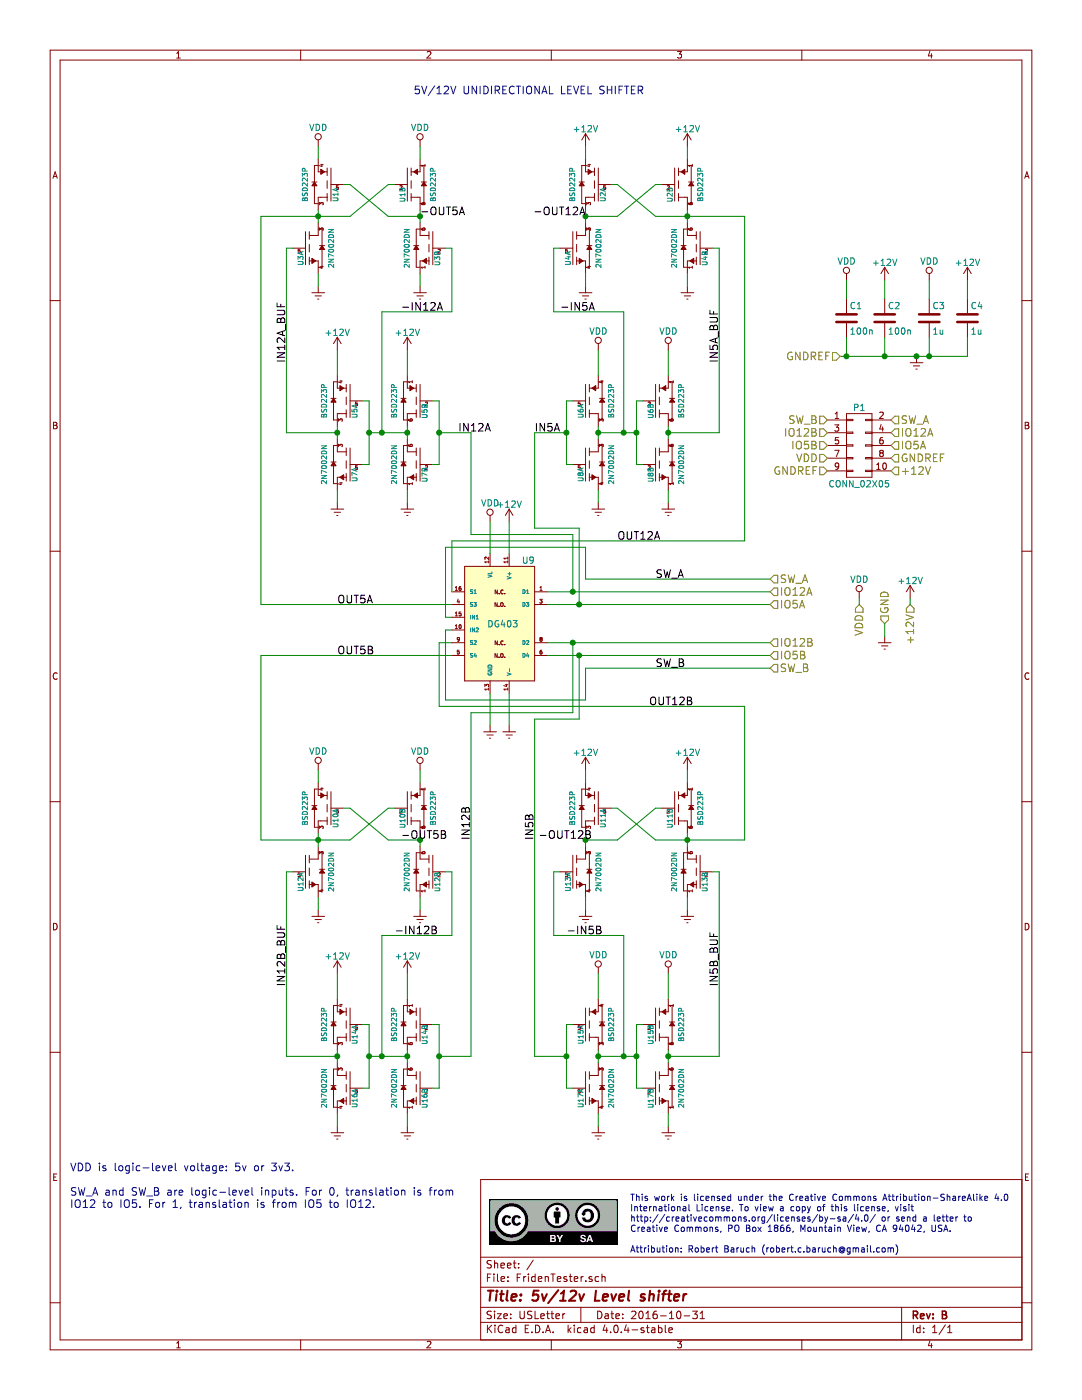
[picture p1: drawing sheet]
EESchema Schematic File Version 2
LIBS:power
LIBS:device
LIBS:transistors
LIBS:conn
LIBS:linear
LIBS:regul
LIBS:74xx
LIBS:cmos4000
LIBS:adc-dac
LIBS:memory
LIBS:xilinx
LIBS:microcontrollers
LIBS:dsp
LIBS:microchip
LIBS:analog_switches
LIBS:motorola
LIBS:texas
LIBS:intel
LIBS:audio
LIBS:interface
LIBS:digital-audio
LIBS:philips
LIBS:display
LIBS:cypress
LIBS:siliconi
LIBS:opto
LIBS:atmel
LIBS:contrib
LIBS:valves
LIBS:friden-tester
LIBS:FridenTester-cache
EELAYER 25 0
EELAYER END
$Descr USLetter 8500 11000 portrait
encoding utf-8
Sheet 1 1
Title "5v/12v Level shifter"
Date "2016-10-31"
Rev "B"
Comp ""
Comment1 ""
Comment2 ""
Comment3 ""
Comment4 ""
$EndDescr
$Comp
L 2N7002DN U8
U 1 1
P 4600 3900
F 0 "U8" V 4560 4070 40  0000 C CNN
F 1 "2N7002DN" V 4800 4150 40  0000 C CNN
F 2 "friden-footprints:SOT-363" H 4600 3900 60  0001 C CNN
F 3 "" H 4600 3900 60  0001 C CNN
	1    4600 3900
	1    0    0    -1  
$EndComp
$Comp
L 2N7002DN U8
U 2 1
P 5150 3900
F 0 "U8" V 5110 4070 40  0000 C CNN
F 1 "2N7002DN" V 5350 4150 40  0000 C CNN
F 2 "friden-footprints:SOT-363" H 5150 3900 60  0001 C CNN
F 3 "" H 5150 3900 60  0001 C CNN
	2    5150 3900
	1    0    0    -1  
$EndComp
$Comp
L BSD223P U6
U 1 1
P 4600 3400
F 0 "U6" V 4560 3570 40  0000 C CNN
F 1 "BSD223P" V 4800 3650 40  0000 C CNN
F 2 "friden-footprints:SOT-363" H 4600 3400 60  0001 C CNN
F 3 "" H 4600 3400 60  0001 C CNN
	1    4600 3400
	1    0    0    -1  
$EndComp
$Comp
L BSD223P U6
U 2 1
P 5150 3400
F 0 "U6" V 5110 3570 40  0000 C CNN
F 1 "BSD223P" V 5350 3650 40  0000 C CNN
F 2 "friden-footprints:SOT-363" H 5150 3400 60  0001 C CNN
F 3 "" H 5150 3400 60  0001 C CNN
	2    5150 3400
	1    0    0    -1  
$EndComp
$Comp
L GNDREF #PWR01
U 1 1
P 4700 3950
F 0 "#PWR01" H 4700 3700 50  0001 C CNN
F 1 "GNDREF" H 4700 3800 50  0001 C CNN
F 2 "" H 4700 3950 50  0000 C CNN
F 3 "" H 4700 3950 50  0000 C CNN
	1    4700 3950
	1    0    0    -1  
$EndComp
$Comp
L GNDREF #PWR02
U 1 1
P 5250 3950
F 0 "#PWR02" H 5250 3700 50  0001 C CNN
F 1 "GNDREF" H 5250 3800 50  0001 C CNN
F 2 "" H 5250 3950 50  0000 C CNN
F 3 "" H 5250 3950 50  0000 C CNN
	1    5250 3950
	1    0    0    -1  
$EndComp
$Comp
L 2N7002DN U4
U 1 1
P 4500 2200
F 0 "U4" V 4460 2370 40  0000 C CNN
F 1 "2N7002DN" V 4700 2450 40  0000 C CNN
F 2 "friden-footprints:SOT-363" H 4500 2200 60  0001 C CNN
F 3 "" H 4500 2200 60  0001 C CNN
	1    4500 2200
	1    0    0    -1  
$EndComp
$Comp
L 2N7002DN U4
U 2 1
P 5500 2200
F 0 "U4" V 5460 2370 40  0000 C CNN
F 1 "2N7002DN" V 5700 2450 40  0000 C CNN
F 2 "friden-footprints:SOT-363" H 5500 2200 60  0001 C CNN
F 3 "" H 5500 2200 60  0001 C CNN
	2    5500 2200
	-1   0    0    -1  
$EndComp
$Comp
L BSD223P U2
U 1 1
P 4700 1700
F 0 "U2" V 4660 1870 40  0000 C CNN
F 1 "BSD223P" V 4900 1950 40  0000 C CNN
F 2 "friden-footprints:SOT-363" H 4700 1700 60  0001 C CNN
F 3 "" H 4700 1700 60  0001 C CNN
	1    4700 1700
	-1   0    0    -1  
$EndComp
$Comp
L BSD223P U2
U 2 1
P 5300 1700
F 0 "U2" V 5260 1870 40  0000 C CNN
F 1 "BSD223P" V 5500 1950 40  0000 C CNN
F 2 "friden-footprints:SOT-363" H 5300 1700 60  0001 C CNN
F 3 "" H 5300 1700 60  0001 C CNN
	2    5300 1700
	1    0    0    -1  
$EndComp
$Comp
L GNDREF #PWR03
U 1 1
P 4600 2250
F 0 "#PWR03" H 4600 2000 50  0001 C CNN
F 1 "GNDREF" H 4600 2100 50  0001 C CNN
F 2 "" H 4600 2250 50  0000 C CNN
F 3 "" H 4600 2250 50  0000 C CNN
	1    4600 2250
	1    0    0    -1  
$EndComp
$Comp
L +12V #PWR04
U 1 1
P 4600 1150
F 0 "#PWR04" H 4600 1000 50  0001 C CNN
F 1 "+12V" H 4600 1290 50  0000 C CNN
F 2 "" H 4600 1150 50  0000 C CNN
F 3 "" H 4600 1150 50  0000 C CNN
	1    4600 1150
	-1   0    0    -1  
$EndComp
$Comp
L GNDREF #PWR05
U 1 1
P 5400 2250
F 0 "#PWR05" H 5400 2000 50  0001 C CNN
F 1 "GNDREF" H 5400 2100 50  0001 C CNN
F 2 "" H 5400 2250 50  0000 C CNN
F 3 "" H 5400 2250 50  0000 C CNN
	1    5400 2250
	-1   0    0    -1  
$EndComp
$Comp
L +12V #PWR06
U 1 1
P 5400 1150
F 0 "#PWR06" H 5400 1000 50  0001 C CNN
F 1 "+12V" H 5400 1290 50  0000 C CNN
F 2 "" H 5400 1150 50  0000 C CNN
F 3 "" H 5400 1150 50  0000 C CNN
	1    5400 1150
	1    0    0    -1  
$EndComp
$Comp
L VDD #PWR07
U 1 1
P 4700 2750
F 0 "#PWR07" H 4700 2600 50  0001 C CNN
F 1 "VDD" H 4700 2900 50  0000 C CNN
F 2 "" H 4700 2750 50  0000 C CNN
F 3 "" H 4700 2750 50  0000 C CNN
	1    4700 2750
	1    0    0    -1  
$EndComp
$Comp
L VDD #PWR08
U 1 1
P 5250 2750
F 0 "#PWR08" H 5250 2600 50  0001 C CNN
F 1 "VDD" H 5250 2900 50  0000 C CNN
F 2 "" H 5250 2750 50  0000 C CNN
F 3 "" H 5250 2750 50  0000 C CNN
	1    5250 2750
	1    0    0    -1  
$EndComp
$Comp
L 2N7002DN U7
U 2 1
P 3300 3900
F 0 "U7" V 3260 4070 40  0000 C CNN
F 1 "2N7002DN" V 3500 4150 40  0000 C CNN
F 2 "friden-footprints:SOT-363" H 3300 3900 60  0001 C CNN
F 3 "" H 3300 3900 60  0001 C CNN
	2    3300 3900
	-1   0    0    -1  
$EndComp
$Comp
L 2N7002DN U7
U 1 1
P 2750 3900
F 0 "U7" V 2710 4070 40  0000 C CNN
F 1 "2N7002DN" V 2950 4150 40  0000 C CNN
F 2 "friden-footprints:SOT-363" H 2750 3900 60  0001 C CNN
F 3 "" H 2750 3900 60  0001 C CNN
	1    2750 3900
	-1   0    0    -1  
$EndComp
$Comp
L BSD223P U5
U 2 1
P 3300 3400
F 0 "U5" V 3260 3570 40  0000 C CNN
F 1 "BSD223P" V 3500 3650 40  0000 C CNN
F 2 "friden-footprints:SOT-363" H 3300 3400 60  0001 C CNN
F 3 "" H 3300 3400 60  0001 C CNN
	2    3300 3400
	-1   0    0    -1  
$EndComp
$Comp
L BSD223P U5
U 1 1
P 2750 3400
F 0 "U5" V 2710 3570 40  0000 C CNN
F 1 "BSD223P" V 2950 3650 40  0000 C CNN
F 2 "friden-footprints:SOT-363" H 2750 3400 60  0001 C CNN
F 3 "" H 2750 3400 60  0001 C CNN
	1    2750 3400
	-1   0    0    -1  
$EndComp
$Comp
L GNDREF #PWR09
U 1 1
P 3200 3950
F 0 "#PWR09" H 3200 3700 50  0001 C CNN
F 1 "GNDREF" H 3200 3800 50  0001 C CNN
F 2 "" H 3200 3950 50  0000 C CNN
F 3 "" H 3200 3950 50  0000 C CNN
	1    3200 3950
	-1   0    0    -1  
$EndComp
$Comp
L GNDREF #PWR010
U 1 1
P 2650 3950
F 0 "#PWR010" H 2650 3700 50  0001 C CNN
F 1 "GNDREF" H 2650 3800 50  0001 C CNN
F 2 "" H 2650 3950 50  0000 C CNN
F 3 "" H 2650 3950 50  0000 C CNN
	1    2650 3950
	-1   0    0    -1  
$EndComp
$Comp
L 2N7002DN U3
U 2 1
P 3400 2200
F 0 "U3" V 3360 2370 40  0000 C CNN
F 1 "2N7002DN" V 3600 2450 40  0000 C CNN
F 2 "friden-footprints:SOT-363" H 3400 2200 60  0001 C CNN
F 3 "" H 3400 2200 60  0001 C CNN
	2    3400 2200
	-1   0    0    -1  
$EndComp
$Comp
L 2N7002DN U3
U 1 1
P 2400 2200
F 0 "U3" V 2360 2370 40  0000 C CNN
F 1 "2N7002DN" V 2600 2450 40  0000 C CNN
F 2 "friden-footprints:SOT-363" H 2400 2200 60  0001 C CNN
F 3 "" H 2400 2200 60  0001 C CNN
	1    2400 2200
	1    0    0    -1  
$EndComp
$Comp
L BSD223P U1
U 2 1
P 3200 1700
F 0 "U1" V 3160 1870 40  0000 C CNN
F 1 "BSD223P" V 3400 1950 40  0000 C CNN
F 2 "friden-footprints:SOT-363" H 3200 1700 60  0001 C CNN
F 3 "" H 3200 1700 60  0001 C CNN
	2    3200 1700
	1    0    0    -1  
$EndComp
$Comp
L BSD223P U1
U 1 1
P 2600 1700
F 0 "U1" V 2560 1870 40  0000 C CNN
F 1 "BSD223P" V 2800 1950 40  0000 C CNN
F 2 "friden-footprints:SOT-363" H 2600 1700 60  0001 C CNN
F 3 "" H 2600 1700 60  0001 C CNN
	1    2600 1700
	-1   0    0    -1  
$EndComp
$Comp
L GNDREF #PWR011
U 1 1
P 3300 2250
F 0 "#PWR011" H 3300 2000 50  0001 C CNN
F 1 "GNDREF" H 3300 2100 50  0001 C CNN
F 2 "" H 3300 2250 50  0000 C CNN
F 3 "" H 3300 2250 50  0000 C CNN
	1    3300 2250
	-1   0    0    -1  
$EndComp
$Comp
L +12V #PWR012
U 1 1
P 3200 2750
F 0 "#PWR012" H 3200 2600 50  0001 C CNN
F 1 "+12V" H 3200 2890 50  0000 C CNN
F 2 "" H 3200 2750 50  0000 C CNN
F 3 "" H 3200 2750 50  0000 C CNN
	1    3200 2750
	1    0    0    -1  
$EndComp
$Comp
L GNDREF #PWR013
U 1 1
P 2500 2250
F 0 "#PWR013" H 2500 2000 50  0001 C CNN
F 1 "GNDREF" H 2500 2100 50  0001 C CNN
F 2 "" H 2500 2250 50  0000 C CNN
F 3 "" H 2500 2250 50  0000 C CNN
	1    2500 2250
	1    0    0    -1  
$EndComp
$Comp
L +12V #PWR014
U 1 1
P 2650 2750
F 0 "#PWR014" H 2650 2600 50  0001 C CNN
F 1 "+12V" H 2650 2890 50  0000 C CNN
F 2 "" H 2650 2750 50  0000 C CNN
F 3 "" H 2650 2750 50  0000 C CNN
	1    2650 2750
	-1   0    0    -1  
$EndComp
$Comp
L VDD #PWR015
U 1 1
P 3300 1150
F 0 "#PWR015" H 3300 1000 50  0001 C CNN
F 1 "VDD" H 3300 1300 50  0000 C CNN
F 2 "" H 3300 1150 50  0000 C CNN
F 3 "" H 3300 1150 50  0000 C CNN
	1    3300 1150
	-1   0    0    -1  
$EndComp
$Comp
L VDD #PWR016
U 1 1
P 2500 1150
F 0 "#PWR016" H 2500 1000 50  0001 C CNN
F 1 "VDD" H 2500 1300 50  0000 C CNN
F 2 "" H 2500 1150 50  0000 C CNN
F 3 "" H 2500 1150 50  0000 C CNN
	1    2500 1150
	-1   0    0    -1  
$EndComp
$Comp
L DG403 U9
U 1 1
P 3650 5500
F 0 "U9" H 4150 6600 50  0000 C CNN
F 1 "DG403" H 3950 6100 50  0000 C CNN
F 2 "Housings_SOIC:SOIC-16_3.9x9.9mm_Pitch1.27mm" H 3650 5500 60  0001 C CNN
F 3 "" H 3650 5500 60  0001 C CNN
	1    3650 5500
	1    0    0    -1  
$EndComp
$Comp
L 2N7002DN U17
U 1 1
P 4600 8800
F 0 "U17" V 4560 8970 40  0000 C CNN
F 1 "2N7002DN" V 4800 9050 40  0000 C CNN
F 2 "friden-footprints:SOT-363" H 4600 8800 60  0001 C CNN
F 3 "" H 4600 8800 60  0001 C CNN
	1    4600 8800
	1    0    0    -1  
$EndComp
$Comp
L 2N7002DN U17
U 2 1
P 5150 8800
F 0 "U17" V 5110 8970 40  0000 C CNN
F 1 "2N7002DN" V 5350 9050 40  0000 C CNN
F 2 "friden-footprints:SOT-363" H 5150 8800 60  0001 C CNN
F 3 "" H 5150 8800 60  0001 C CNN
	2    5150 8800
	1    0    0    -1  
$EndComp
$Comp
L BSD223P U15
U 1 1
P 4600 8300
F 0 "U15" V 4560 8470 40  0000 C CNN
F 1 "BSD223P" V 4800 8550 40  0000 C CNN
F 2 "friden-footprints:SOT-363" H 4600 8300 60  0001 C CNN
F 3 "" H 4600 8300 60  0001 C CNN
	1    4600 8300
	1    0    0    -1  
$EndComp
$Comp
L BSD223P U15
U 2 1
P 5150 8300
F 0 "U15" V 5110 8470 40  0000 C CNN
F 1 "BSD223P" V 5350 8550 40  0000 C CNN
F 2 "friden-footprints:SOT-363" H 5150 8300 60  0001 C CNN
F 3 "" H 5150 8300 60  0001 C CNN
	2    5150 8300
	1    0    0    -1  
$EndComp
$Comp
L GNDREF #PWR017
U 1 1
P 4700 8850
F 0 "#PWR017" H 4700 8600 50  0001 C CNN
F 1 "GNDREF" H 4700 8700 50  0001 C CNN
F 2 "" H 4700 8850 50  0000 C CNN
F 3 "" H 4700 8850 50  0000 C CNN
	1    4700 8850
	1    0    0    -1  
$EndComp
$Comp
L GNDREF #PWR018
U 1 1
P 5250 8850
F 0 "#PWR018" H 5250 8600 50  0001 C CNN
F 1 "GNDREF" H 5250 8700 50  0001 C CNN
F 2 "" H 5250 8850 50  0000 C CNN
F 3 "" H 5250 8850 50  0000 C CNN
	1    5250 8850
	1    0    0    -1  
$EndComp
$Comp
L 2N7002DN U13
U 1 1
P 4500 7100
F 0 "U13" V 4460 7270 40  0000 C CNN
F 1 "2N7002DN" V 4700 7350 40  0000 C CNN
F 2 "friden-footprints:SOT-363" H 4500 7100 60  0001 C CNN
F 3 "" H 4500 7100 60  0001 C CNN
	1    4500 7100
	1    0    0    -1  
$EndComp
$Comp
L 2N7002DN U13
U 2 1
P 5500 7100
F 0 "U13" V 5460 7270 40  0000 C CNN
F 1 "2N7002DN" V 5700 7350 40  0000 C CNN
F 2 "friden-footprints:SOT-363" H 5500 7100 60  0001 C CNN
F 3 "" H 5500 7100 60  0001 C CNN
	2    5500 7100
	-1   0    0    -1  
$EndComp
$Comp
L BSD223P U11
U 1 1
P 4700 6600
F 0 "U11" V 4660 6770 40  0000 C CNN
F 1 "BSD223P" V 4900 6850 40  0000 C CNN
F 2 "friden-footprints:SOT-363" H 4700 6600 60  0001 C CNN
F 3 "" H 4700 6600 60  0001 C CNN
	1    4700 6600
	-1   0    0    -1  
$EndComp
$Comp
L BSD223P U11
U 2 1
P 5300 6600
F 0 "U11" V 5260 6770 40  0000 C CNN
F 1 "BSD223P" V 5500 6850 40  0000 C CNN
F 2 "friden-footprints:SOT-363" H 5300 6600 60  0001 C CNN
F 3 "" H 5300 6600 60  0001 C CNN
	2    5300 6600
	1    0    0    -1  
$EndComp
$Comp
L GNDREF #PWR019
U 1 1
P 4600 7150
F 0 "#PWR019" H 4600 6900 50  0001 C CNN
F 1 "GNDREF" H 4600 7000 50  0001 C CNN
F 2 "" H 4600 7150 50  0000 C CNN
F 3 "" H 4600 7150 50  0000 C CNN
	1    4600 7150
	1    0    0    -1  
$EndComp
$Comp
L +12V #PWR020
U 1 1
P 4600 6050
F 0 "#PWR020" H 4600 5900 50  0001 C CNN
F 1 "+12V" H 4600 6190 50  0000 C CNN
F 2 "" H 4600 6050 50  0000 C CNN
F 3 "" H 4600 6050 50  0000 C CNN
	1    4600 6050
	-1   0    0    -1  
$EndComp
$Comp
L GNDREF #PWR021
U 1 1
P 5400 7150
F 0 "#PWR021" H 5400 6900 50  0001 C CNN
F 1 "GNDREF" H 5400 7000 50  0001 C CNN
F 2 "" H 5400 7150 50  0000 C CNN
F 3 "" H 5400 7150 50  0000 C CNN
	1    5400 7150
	-1   0    0    -1  
$EndComp
$Comp
L +12V #PWR022
U 1 1
P 5400 6050
F 0 "#PWR022" H 5400 5900 50  0001 C CNN
F 1 "+12V" H 5400 6190 50  0000 C CNN
F 2 "" H 5400 6050 50  0000 C CNN
F 3 "" H 5400 6050 50  0000 C CNN
	1    5400 6050
	1    0    0    -1  
$EndComp
$Comp
L VDD #PWR023
U 1 1
P 4700 7650
F 0 "#PWR023" H 4700 7500 50  0001 C CNN
F 1 "VDD" H 4700 7800 50  0000 C CNN
F 2 "" H 4700 7650 50  0000 C CNN
F 3 "" H 4700 7650 50  0000 C CNN
	1    4700 7650
	1    0    0    -1  
$EndComp
$Comp
L VDD #PWR024
U 1 1
P 5250 7650
F 0 "#PWR024" H 5250 7500 50  0001 C CNN
F 1 "VDD" H 5250 7800 50  0000 C CNN
F 2 "" H 5250 7650 50  0000 C CNN
F 3 "" H 5250 7650 50  0000 C CNN
	1    5250 7650
	1    0    0    -1  
$EndComp
$Comp
L 2N7002DN U16
U 2 1
P 3300 8800
F 0 "U16" V 3260 8970 40  0000 C CNN
F 1 "2N7002DN" V 3500 9050 40  0000 C CNN
F 2 "friden-footprints:SOT-363" H 3300 8800 60  0001 C CNN
F 3 "" H 3300 8800 60  0001 C CNN
	2    3300 8800
	-1   0    0    -1  
$EndComp
$Comp
L 2N7002DN U16
U 1 1
P 2750 8800
F 0 "U16" V 2710 8970 40  0000 C CNN
F 1 "2N7002DN" V 2950 9050 40  0000 C CNN
F 2 "friden-footprints:SOT-363" H 2750 8800 60  0001 C CNN
F 3 "" H 2750 8800 60  0001 C CNN
	1    2750 8800
	-1   0    0    -1  
$EndComp
$Comp
L BSD223P U14
U 2 1
P 3300 8300
F 0 "U14" V 3260 8470 40  0000 C CNN
F 1 "BSD223P" V 3500 8550 40  0000 C CNN
F 2 "friden-footprints:SOT-363" H 3300 8300 60  0001 C CNN
F 3 "" H 3300 8300 60  0001 C CNN
	2    3300 8300
	-1   0    0    -1  
$EndComp
$Comp
L BSD223P U14
U 1 1
P 2750 8300
F 0 "U14" V 2710 8470 40  0000 C CNN
F 1 "BSD223P" V 2950 8550 40  0000 C CNN
F 2 "friden-footprints:SOT-363" H 2750 8300 60  0001 C CNN
F 3 "" H 2750 8300 60  0001 C CNN
	1    2750 8300
	-1   0    0    -1  
$EndComp
$Comp
L GNDREF #PWR025
U 1 1
P 3200 8850
F 0 "#PWR025" H 3200 8600 50  0001 C CNN
F 1 "GNDREF" H 3200 8700 50  0001 C CNN
F 2 "" H 3200 8850 50  0000 C CNN
F 3 "" H 3200 8850 50  0000 C CNN
	1    3200 8850
	-1   0    0    -1  
$EndComp
$Comp
L GNDREF #PWR026
U 1 1
P 2650 8850
F 0 "#PWR026" H 2650 8600 50  0001 C CNN
F 1 "GNDREF" H 2650 8700 50  0001 C CNN
F 2 "" H 2650 8850 50  0000 C CNN
F 3 "" H 2650 8850 50  0000 C CNN
	1    2650 8850
	-1   0    0    -1  
$EndComp
$Comp
L 2N7002DN U12
U 2 1
P 3400 7100
F 0 "U12" V 3360 7270 40  0000 C CNN
F 1 "2N7002DN" V 3600 7350 40  0000 C CNN
F 2 "friden-footprints:SOT-363" H 3400 7100 60  0001 C CNN
F 3 "" H 3400 7100 60  0001 C CNN
	2    3400 7100
	-1   0    0    -1  
$EndComp
$Comp
L 2N7002DN U12
U 1 1
P 2400 7100
F 0 "U12" V 2360 7270 40  0000 C CNN
F 1 "2N7002DN" V 2600 7350 40  0000 C CNN
F 2 "friden-footprints:SOT-363" H 2400 7100 60  0001 C CNN
F 3 "" H 2400 7100 60  0001 C CNN
	1    2400 7100
	1    0    0    -1  
$EndComp
$Comp
L BSD223P U10
U 2 1
P 3200 6600
F 0 "U10" V 3160 6770 40  0000 C CNN
F 1 "BSD223P" V 3400 6850 40  0000 C CNN
F 2 "friden-footprints:SOT-363" H 3200 6600 60  0001 C CNN
F 3 "" H 3200 6600 60  0001 C CNN
	2    3200 6600
	1    0    0    -1  
$EndComp
$Comp
L BSD223P U10
U 1 1
P 2600 6600
F 0 "U10" V 2560 6770 40  0000 C CNN
F 1 "BSD223P" V 2800 6850 40  0000 C CNN
F 2 "friden-footprints:SOT-363" H 2600 6600 60  0001 C CNN
F 3 "" H 2600 6600 60  0001 C CNN
	1    2600 6600
	-1   0    0    -1  
$EndComp
$Comp
L GNDREF #PWR027
U 1 1
P 3300 7150
F 0 "#PWR027" H 3300 6900 50  0001 C CNN
F 1 "GNDREF" H 3300 7000 50  0001 C CNN
F 2 "" H 3300 7150 50  0000 C CNN
F 3 "" H 3300 7150 50  0000 C CNN
	1    3300 7150
	-1   0    0    -1  
$EndComp
$Comp
L +12V #PWR028
U 1 1
P 3200 7650
F 0 "#PWR028" H 3200 7500 50  0001 C CNN
F 1 "+12V" H 3200 7790 50  0000 C CNN
F 2 "" H 3200 7650 50  0000 C CNN
F 3 "" H 3200 7650 50  0000 C CNN
	1    3200 7650
	1    0    0    -1  
$EndComp
$Comp
L GNDREF #PWR029
U 1 1
P 2500 7150
F 0 "#PWR029" H 2500 6900 50  0001 C CNN
F 1 "GNDREF" H 2500 7000 50  0001 C CNN
F 2 "" H 2500 7150 50  0000 C CNN
F 3 "" H 2500 7150 50  0000 C CNN
	1    2500 7150
	1    0    0    -1  
$EndComp
$Comp
L +12V #PWR030
U 1 1
P 2650 7650
F 0 "#PWR030" H 2650 7500 50  0001 C CNN
F 1 "+12V" H 2650 7790 50  0000 C CNN
F 2 "" H 2650 7650 50  0000 C CNN
F 3 "" H 2650 7650 50  0000 C CNN
	1    2650 7650
	-1   0    0    -1  
$EndComp
$Comp
L VDD #PWR031
U 1 1
P 3300 6050
F 0 "#PWR031" H 3300 5900 50  0001 C CNN
F 1 "VDD" H 3300 6200 50  0000 C CNN
F 2 "" H 3300 6050 50  0000 C CNN
F 3 "" H 3300 6050 50  0000 C CNN
	1    3300 6050
	-1   0    0    -1  
$EndComp
$Comp
L VDD #PWR032
U 1 1
P 2500 6050
F 0 "#PWR032" H 2500 5900 50  0001 C CNN
F 1 "VDD" H 2500 6200 50  0000 C CNN
F 2 "" H 2500 6050 50  0000 C CNN
F 3 "" H 2500 6050 50  0000 C CNN
	1    2500 6050
	-1   0    0    -1  
$EndComp
Wire Wire Line
	4700 3350 4700 3450
Wire Wire Line
	4700 3850 4700 3950
Wire Wire Line
	4500 3150 4450 3150
Wire Wire Line
	4450 3150 4450 3650
Wire Wire Line
	4450 3650 4500 3650
Wire Wire Line
	4450 3400 4200 3400
Connection ~ 4450 3400
Wire Wire Line
	4700 2750 4700 2950
Wire Wire Line
	4700 3400 5000 3400
Connection ~ 4700 3400
Wire Wire Line
	5250 3350 5250 3450
Wire Wire Line
	5050 3150 5000 3150
Wire Wire Line
	5000 3150 5000 3650
Wire Wire Line
	5000 3650 5050 3650
Connection ~ 5000 3400
Wire Wire Line
	5250 3850 5250 3950
Wire Wire Line
	5250 2750 5250 2950
Wire Wire Line
	4600 2150 4600 2250
Wire Wire Line
	4800 1450 4850 1450
Wire Wire Line
	4350 1950 4400 1950
Wire Wire Line
	4600 1150 4600 1250
Wire Wire Line
	5400 1650 5400 1750
Wire Wire Line
	5200 1450 5150 1450
Wire Wire Line
	5650 1950 5600 1950
Wire Wire Line
	5400 2150 5400 2250
Wire Wire Line
	5400 1150 5400 1250
Wire Wire Line
	4600 1650 4600 1750
Wire Wire Line
	5150 1700 5850 1700
Connection ~ 5400 1700
Wire Wire Line
	4850 1450 5150 1700
Wire Wire Line
	5150 1450 4850 1700
Wire Wire Line
	4850 1700 4600 1700
Connection ~ 4600 1700
Wire Wire Line
	4350 1950 4350 2450
Wire Wire Line
	4350 2450 4900 2450
Wire Wire Line
	4900 2450 4900 3400
Connection ~ 4900 3400
Wire Wire Line
	5250 3400 5650 3400
Wire Wire Line
	5650 3400 5650 1950
Connection ~ 5250 3400
Wire Wire Line
	3200 3350 3200 3450
Wire Wire Line
	3200 3850 3200 3950
Wire Wire Line
	3400 3150 3450 3150
Wire Wire Line
	3450 3150 3450 3650
Wire Wire Line
	3450 3650 3400 3650
Wire Wire Line
	3450 3400 3700 3400
Connection ~ 3450 3400
Wire Wire Line
	3200 2750 3200 2950
Wire Wire Line
	2900 3400 3200 3400
Connection ~ 3200 3400
Wire Wire Line
	2650 3350 2650 3450
Wire Wire Line
	2850 3150 2900 3150
Wire Wire Line
	2900 3150 2900 3650
Wire Wire Line
	2900 3650 2850 3650
Connection ~ 2900 3400
Wire Wire Line
	2650 3850 2650 3950
Wire Wire Line
	2650 2750 2650 2950
Wire Wire Line
	3300 2150 3300 2250
Wire Wire Line
	3100 1450 3050 1450
Wire Wire Line
	3550 1950 3500 1950
Wire Wire Line
	3300 1150 3300 1250
Wire Wire Line
	2500 1650 2500 1750
Wire Wire Line
	2700 1450 2750 1450
Wire Wire Line
	2250 1950 2300 1950
Wire Wire Line
	2500 2150 2500 2250
Wire Wire Line
	2500 1150 2500 1250
Wire Wire Line
	3300 1650 3300 1750
Wire Wire Line
	2050 1700 2750 1700
Connection ~ 2500 1700
Wire Wire Line
	2750 1700 3050 1450
Wire Wire Line
	2750 1450 3050 1700
Wire Wire Line
	3050 1700 3300 1700
Connection ~ 3300 1700
Wire Wire Line
	3550 1950 3550 2450
Wire Wire Line
	3550 2450 3000 2450
Wire Wire Line
	3000 2450 3000 3400
Connection ~ 3000 3400
Wire Wire Line
	2650 3400 2250 3400
Wire Wire Line
	2250 3400 2250 1950
Connection ~ 2650 3400
Wire Wire Line
	3550 4650 3550 4250
Wire Wire Line
	3550 4250 5850 4250
Wire Wire Line
	5850 4250 5850 1700
Wire Wire Line
	4300 4750 6050 4750
Wire Wire Line
	4500 4650 4500 4200
Wire Wire Line
	4500 4200 3700 4200
Wire Wire Line
	3700 4200 3700 3400
Connection ~ 4500 4650
Wire Wire Line
	3550 4750 2050 4750
Wire Wire Line
	2050 4750 2050 1700
Wire Wire Line
	4550 4750 4550 4150
Wire Wire Line
	4550 4150 4200 4150
Wire Wire Line
	4200 4150 4200 3400
Connection ~ 4550 4750
Wire Wire Line
	4700 8250 4700 8350
Wire Wire Line
	4700 8750 4700 8850
Wire Wire Line
	4500 8050 4450 8050
Wire Wire Line
	4450 8050 4450 8550
Wire Wire Line
	4450 8550 4500 8550
Wire Wire Line
	4450 8300 4200 8300
Connection ~ 4450 8300
Wire Wire Line
	4700 7650 4700 7850
Wire Wire Line
	4700 8300 5000 8300
Connection ~ 4700 8300
Wire Wire Line
	5250 8250 5250 8350
Wire Wire Line
	5050 8050 5000 8050
Wire Wire Line
	5000 8050 5000 8550
Wire Wire Line
	5000 8550 5050 8550
Connection ~ 5000 8300
Wire Wire Line
	5250 8750 5250 8850
Wire Wire Line
	5250 7650 5250 7850
Wire Wire Line
	4600 7050 4600 7150
Wire Wire Line
	4800 6350 4850 6350
Wire Wire Line
	4350 6850 4400 6850
Wire Wire Line
	4600 6050 4600 6150
Wire Wire Line
	5400 6550 5400 6650
Wire Wire Line
	5200 6350 5150 6350
Wire Wire Line
	5650 6850 5600 6850
Wire Wire Line
	5400 7050 5400 7150
Wire Wire Line
	5400 6050 5400 6150
Wire Wire Line
	4600 6550 4600 6650
Wire Wire Line
	5150 6600 5850 6600
Connection ~ 5400 6600
Wire Wire Line
	4850 6350 5150 6600
Wire Wire Line
	5150 6350 4850 6600
Wire Wire Line
	4850 6600 4600 6600
Connection ~ 4600 6600
Wire Wire Line
	4350 6850 4350 7350
Wire Wire Line
	4350 7350 4900 7350
Wire Wire Line
	4900 7350 4900 8300
Connection ~ 4900 8300
Wire Wire Line
	5250 8300 5650 8300
Wire Wire Line
	5650 8300 5650 6850
Connection ~ 5250 8300
Wire Wire Line
	3200 8250 3200 8350
Wire Wire Line
	3200 8750 3200 8850
Wire Wire Line
	3400 8050 3450 8050
Wire Wire Line
	3450 8050 3450 8550
Wire Wire Line
	3450 8550 3400 8550
Wire Wire Line
	3450 8300 3700 8300
Connection ~ 3450 8300
Wire Wire Line
	3200 7650 3200 7850
Wire Wire Line
	2900 8300 3200 8300
Connection ~ 3200 8300
Wire Wire Line
	2650 8250 2650 8350
Wire Wire Line
	2850 8050 2900 8050
Wire Wire Line
	2900 8050 2900 8550
Wire Wire Line
	2900 8550 2850 8550
Connection ~ 2900 8300
Wire Wire Line
	2650 8750 2650 8850
Wire Wire Line
	2650 7650 2650 7850
Wire Wire Line
	3300 7050 3300 7150
Wire Wire Line
	3100 6350 3050 6350
Wire Wire Line
	3550 6850 3500 6850
Wire Wire Line
	3300 6050 3300 6150
Wire Wire Line
	2500 6550 2500 6650
Wire Wire Line
	2700 6350 2750 6350
Wire Wire Line
	2250 6850 2300 6850
Wire Wire Line
	2500 7050 2500 7150
Wire Wire Line
	2500 6050 2500 6150
Wire Wire Line
	3300 6550 3300 6650
Wire Wire Line
	2050 6600 2750 6600
Connection ~ 2500 6600
Wire Wire Line
	2750 6600 3050 6350
Wire Wire Line
	2750 6350 3050 6600
Wire Wire Line
	3050 6600 3300 6600
Connection ~ 3300 6600
Wire Wire Line
	3550 6850 3550 7350
Wire Wire Line
	3550 7350 3000 7350
Wire Wire Line
	3000 7350 3000 8300
Connection ~ 3000 8300
Wire Wire Line
	2650 8300 2250 8300
Wire Wire Line
	2250 8300 2250 6850
Connection ~ 2650 8300
Wire Wire Line
	4300 5050 6050 5050
Wire Wire Line
	3550 5050 3450 5050
Wire Wire Line
	3450 5050 3450 5550
Wire Wire Line
	3450 5550 5850 5550
Wire Wire Line
	5850 5550 5850 6600
Wire Wire Line
	3550 5150 2050 5150
Wire Wire Line
	2050 5150 2050 6600
Wire Wire Line
	4500 5050 4500 5600
Wire Wire Line
	4500 5600 3700 5600
Wire Wire Line
	3700 5600 3700 8300
Connection ~ 4500 5050
Wire Wire Line
	4200 8300 4200 5650
Wire Wire Line
	4200 5650 4550 5650
Wire Wire Line
	4550 5650 4550 5150
Connection ~ 4550 5150
$Comp
L GNDREF #PWR033
U 1 1
P 3850 5700
F 0 "#PWR033" H 3850 5450 50  0001 C CNN
F 1 "GNDREF" H 3850 5550 50  0001 C CNN
F 2 "" H 3850 5700 50  0000 C CNN
F 3 "" H 3850 5700 50  0000 C CNN
	1    3850 5700
	1    0    0    -1  
$EndComp
Wire Wire Line
	3850 5700 3850 5450
$Comp
L GNDREF #PWR034
U 1 1
P 4000 5700
F 0 "#PWR034" H 4000 5450 50  0001 C CNN
F 1 "GNDREF" H 4000 5550 50  0001 C CNN
F 2 "" H 4000 5700 50  0000 C CNN
F 3 "" H 4000 5700 50  0000 C CNN
	1    4000 5700
	1    0    0    -1  
$EndComp
Wire Wire Line
	4000 5700 4000 5450
$Comp
L VDD #PWR035
U 1 1
P 3850 4100
F 0 "#PWR035" H 3850 3950 50  0001 C CNN
F 1 "VDD" H 3850 4250 50  0000 C CNN
F 2 "" H 3850 4100 50  0000 C CNN
F 3 "" H 3850 4100 50  0000 C CNN
	1    3850 4100
	1    0    0    -1  
$EndComp
Wire Wire Line
	3850 4100 3850 4350
$Comp
L +12V #PWR036
U 1 1
P 4000 4100
F 0 "#PWR036" H 4000 3950 50  0001 C CNN
F 1 "+12V" H 4000 4240 50  0000 C CNN
F 2 "" H 4000 4100 50  0000 C CNN
F 3 "" H 4000 4100 50  0000 C CNN
	1    4000 4100
	1    0    0    -1  
$EndComp
Wire Wire Line
	4000 4100 4000 4350
Wire Wire Line
	3550 4850 3500 4850
Wire Wire Line
	3500 4850 3500 4300
Wire Wire Line
	3500 4300 4600 4300
Wire Wire Line
	4600 4300 4600 4550
Wire Wire Line
	4600 4550 6050 4550
Wire Wire Line
	3550 4950 3500 4950
Wire Wire Line
	3500 4950 3500 5500
Wire Wire Line
	3500 5500 4600 5500
Wire Wire Line
	4600 5500 4600 5250
Wire Wire Line
	4600 5250 6050 5250
Wire Wire Line
	4300 5150 6050 5150
Wire Wire Line
	4300 4650 6050 4650
Text Label 3600 3400 0    60   ~ 0
IN12A
Text Label 4200 3400 0    60   ~ 0
IN5A
Text Label 2650 4750 0    60   ~ 0
OUT5A
Text Label 4850 4250 0    60   ~ 0
OUT12A
Text Label 5150 4550 0    60   ~ 0
SW_A
Text Label 5100 5550 0    60   ~ 0
OUT12B
Text Label 2650 5150 0    60   ~ 0
OUT5B
Text Label 4200 6600 1    60   ~ 0
IN5B
Text Label 3700 6600 1    60   ~ 0
IN12B
Text Label 5150 5250 0    60   ~ 0
SW_B
Text Label 4400 2450 0    60   ~ 0
-IN5A
Text Label 5650 2850 1    60   ~ 0
IN5A_BUF
Text Label 3150 2450 0    60   ~ 0
-IN12A
Text Label 2250 2850 1    60   ~ 0
IN12A_BUF
Text Label 3300 1700 0    60   ~ 0
-OUT5A
Text Label 4600 1700 2    60   ~ 0
-OUT12A
Text Label 3100 7350 0    60   ~ 0
-IN12B
Text Label 4450 7350 0    60   ~ 0
-IN5B
Text Label 5650 7750 1    60   ~ 0
IN5B_BUF
Text Label 2250 7750 1    60   ~ 0
IN12B_BUF
Text Label 3150 6600 0    60   ~ 0
-OUT5B
Text Label 4650 6600 2    60   ~ 0
-OUT12B
$Comp
L CONN_02X05 P1
U 1 1
P 6750 3500
F 0 "P1" H 6750 3800 50  0000 C CNN
F 1 "CONN_02X05" H 6750 3200 50  0000 C CNN
F 2 "Pin_Headers:Pin_Header_Angled_2x05" H 6750 2300 50  0001 C CNN
F 3 "" H 6750 2300 50  0000 C CNN
	1    6750 3500
	1    0    0    -1  
$EndComp
Text HLabel 6050 4550 2    60   Input ~ 0
SW_A
Text HLabel 6050 4650 2    60   Input ~ 0
IO12A
Text HLabel 6050 4750 2    60   Input ~ 0
IO5A
Text HLabel 6050 5250 2    60   Input ~ 0
SW_B
Text HLabel 6050 5050 2    60   Input ~ 0
IO12B
Text HLabel 6050 5150 2    60   Input ~ 0
IO5B
Text HLabel 7000 3300 2    60   Input ~ 0
SW_A
Text HLabel 7000 3400 2    60   Input ~ 0
IO12A
Text HLabel 7000 3500 2    60   Input ~ 0
IO5A
Text HLabel 6500 3300 0    60   Input ~ 0
SW_B
Text HLabel 6500 3400 0    60   Input ~ 0
IO12B
Text HLabel 6500 3500 0    60   Input ~ 0
IO5B
$Comp
L VDD #PWR037
U 1 1
P 6750 4700
F 0 "#PWR037" H 6750 4550 50  0001 C CNN
F 1 "VDD" H 6750 4850 50  0000 C CNN
F 2 "" H 6750 4700 50  0000 C CNN
F 3 "" H 6750 4700 50  0000 C CNN
	1    6750 4700
	1    0    0    -1  
$EndComp
Text HLabel 6750 4750 3    60   Input ~ 0
VDD
Wire Wire Line
	6750 4750 6750 4700
$Comp
L GNDREF #PWR038
U 1 1
P 6950 5000
F 0 "#PWR038" H 6950 4750 50  0001 C CNN
F 1 "GNDREF" H 6950 4850 50  0001 C CNN
F 2 "" H 6950 5000 50  0000 C CNN
F 3 "" H 6950 5000 50  0000 C CNN
	1    6950 5000
	1    0    0    -1  
$EndComp
Text HLabel 6950 4900 1    60   Input ~ 0
GND
Wire Wire Line
	6950 4900 6950 5000
$Comp
L +12V #PWR039
U 1 1
P 7150 4700
F 0 "#PWR039" H 7150 4550 50  0001 C CNN
F 1 "+12V" H 7150 4840 50  0000 C CNN
F 2 "" H 7150 4700 50  0000 C CNN
F 3 "" H 7150 4700 50  0000 C CNN
	1    7150 4700
	1    0    0    -1  
$EndComp
Text HLabel 7150 4750 3    60   Input ~ 0
+12V
Wire Wire Line
	7150 4750 7150 4700
Text HLabel 6500 3600 0    60   Input ~ 0
VDD
Text HLabel 7000 3700 2    60   Input ~ 0
+12V
Text HLabel 7000 3600 2    60   Input ~ 0
GNDREF
Text HLabel 6500 3700 0    60   Input ~ 0
GNDREF
$Comp
L C C2
U 1 1
P 6950 2500
F 0 "C2" H 6975 2600 50  0000 L CNN
F 1 "100n" H 6975 2400 50  0000 L CNN
F 2 "Capacitors_SMD:C_1206" H 6988 2350 50  0001 C CNN
F 3 "" H 6950 2500 50  0000 C CNN
	1    6950 2500
	1    0    0    -1  
$EndComp
$Comp
L C C3
U 1 1
P 7300 2500
F 0 "C3" H 7325 2600 50  0000 L CNN
F 1 "1u" H 7325 2400 50  0000 L CNN
F 2 "Capacitors_SMD:C_1206" H 7338 2350 50  0001 C CNN
F 3 "" H 7300 2500 50  0000 C CNN
	1    7300 2500
	1    0    0    -1  
$EndComp
$Comp
L C C4
U 1 1
P 7600 2500
F 0 "C4" H 7625 2600 50  0000 L CNN
F 1 "1u" H 7625 2400 50  0000 L CNN
F 2 "Capacitors_SMD:C_1206" H 7638 2350 50  0001 C CNN
F 3 "" H 7600 2500 50  0000 C CNN
	1    7600 2500
	1    0    0    -1  
$EndComp
$Comp
L C C1
U 1 1
P 6650 2500
F 0 "C1" H 6675 2600 50  0000 L CNN
F 1 "100n" H 6675 2400 50  0000 L CNN
F 2 "Capacitors_SMD:C_1206" H 6688 2350 50  0001 C CNN
F 3 "" H 6650 2500 50  0000 C CNN
	1    6650 2500
	1    0    0    -1  
$EndComp
$Comp
L GNDREF #PWR040
U 1 1
P 7200 2800
F 0 "#PWR040" H 7200 2550 50  0001 C CNN
F 1 "GNDREF" H 7200 2650 50  0001 C CNN
F 2 "" H 7200 2800 50  0000 C CNN
F 3 "" H 7200 2800 50  0000 C CNN
	1    7200 2800
	1    0    0    -1  
$EndComp
Wire Wire Line
	6600 2800 7600 2800
Wire Wire Line
	7300 2800 7300 2650
Wire Wire Line
	7600 2800 7600 2650
Connection ~ 7300 2800
Wire Wire Line
	6950 2800 6950 2650
Connection ~ 7200 2800
Wire Wire Line
	6650 2800 6650 2650
Connection ~ 6950 2800
$Comp
L +12V #PWR041
U 1 1
P 7600 2200
F 0 "#PWR041" H 7600 2050 50  0001 C CNN
F 1 "+12V" H 7600 2340 50  0000 C CNN
F 2 "" H 7600 2200 50  0000 C CNN
F 3 "" H 7600 2200 50  0000 C CNN
	1    7600 2200
	1    0    0    -1  
$EndComp
$Comp
L +12V #PWR042
U 1 1
P 6950 2200
F 0 "#PWR042" H 6950 2050 50  0001 C CNN
F 1 "+12V" H 6950 2340 50  0000 C CNN
F 2 "" H 6950 2200 50  0000 C CNN
F 3 "" H 6950 2200 50  0000 C CNN
	1    6950 2200
	1    0    0    -1  
$EndComp
$Comp
L VDD #PWR043
U 1 1
P 6650 2200
F 0 "#PWR043" H 6650 2050 50  0001 C CNN
F 1 "VDD" H 6650 2350 50  0000 C CNN
F 2 "" H 6650 2200 50  0000 C CNN
F 3 "" H 6650 2200 50  0000 C CNN
	1    6650 2200
	1    0    0    -1  
$EndComp
$Comp
L VDD #PWR044
U 1 1
P 7300 2200
F 0 "#PWR044" H 7300 2050 50  0001 C CNN
F 1 "VDD" H 7300 2350 50  0000 C CNN
F 2 "" H 7300 2200 50  0000 C CNN
F 3 "" H 7300 2200 50  0000 C CNN
	1    7300 2200
	1    0    0    -1  
$EndComp
Wire Wire Line
	7300 2200 7300 2350
Wire Wire Line
	7600 2200 7600 2350
Wire Wire Line
	6950 2200 6950 2350
Wire Wire Line
	6650 2200 6650 2350
Text HLabel 6600 2800 0    60   Input ~ 0
GNDREF
Connection ~ 6650 2800
Text Notes 4950 9850 0    50   ~ 0
This work is licensed under the Creative Commons Attribution-ShareAlike 4.0 \nInternational License. To view a copy of this license, visit\nhttp://creativecommons.org/licenses/by-sa/4.0/ or send a letter to \nCreative Commons, PO Box 1866, Mountain View, CA 94042, USA.\n\nAttribution: Robert Baruch (robert.c.baruch@gmail.com)
Text Notes 550  9500 0    60   ~ 0
VDD is logic-level voltage: 5v or 3v3.\n\nSW_A and SW_B are logic-level inputs. For 0, translation is from \nIO12 to IO5. For 1, translation is from IO5 to IO12.
Text Notes 3250 750  0    60   ~ 0
5V/12V UNIDIRECTIONAL LEVEL SHIFTER
$EndSCHEMATC
